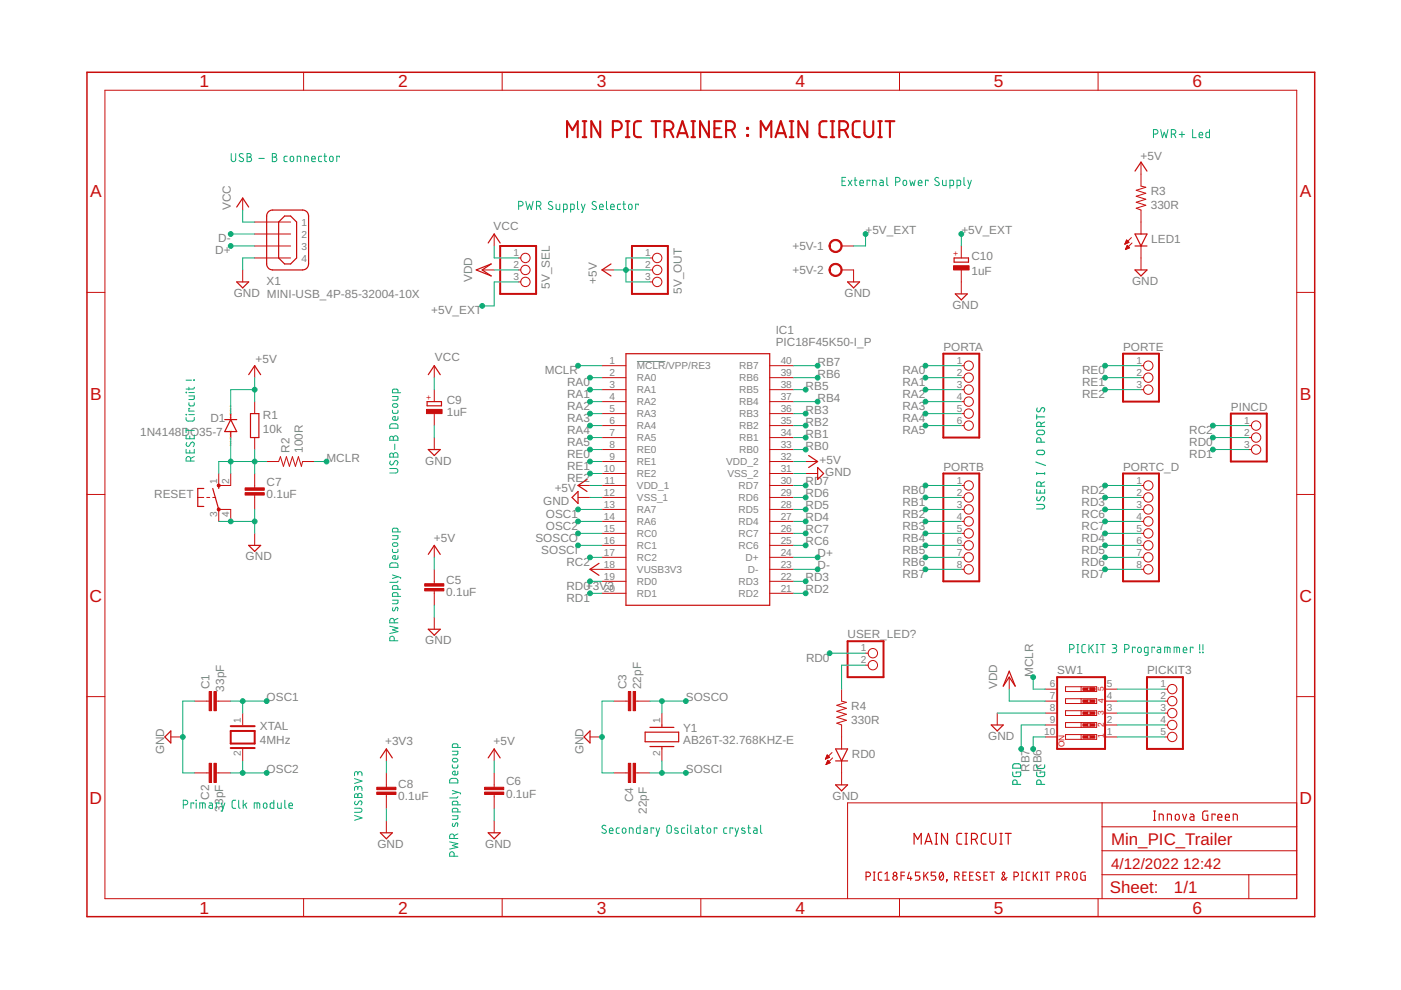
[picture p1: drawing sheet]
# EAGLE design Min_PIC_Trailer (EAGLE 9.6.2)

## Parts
5V_OUT  PINHD-1X3  [1X03]
5V_SEL  PINHD-1X3  [1X03]
+5V  AK500/2  [AK500/2]
C1  33pF  C-EUC0805  [C0805]
C2  33pF  C-EUC0805  [C0805]
C3  22pF  C-EUC0805K  [C0805K]
C4  22pF  C-EUC0805K  [C0805K]
C5  0.1uF  C-EUC0805  [C0805]
C6  0.1uF  C-EUC0805  [C0805]
C7  0.1uF  C-EUC0805  [C0805]
C8  0.1uF  C-EUC0805  [C0805]
C9  1uF  CPOL-EUE2.5-6  [E2,5-6]
C10  1uF  CPOL-EUE2.5-6  [E2,5-6]
D1  1N4148DO35-7  [DO35-7]
IC1  PIC18F45K50-I_P  [DIP1543W58P254L5175H635Q40N]
LED1  LEDCHIP-LED0805  [CHIP-LED0805]
PICKIT3  PINHD-1X5/90  [1X05/90]
PINCD  PINHD-1X3  [1X03]
PORTA  PINHD-1X6  [1X06]
PORTB  PINHD-1X8  [1X08]
PORTC_D  PINHD-1X8  [1X08]
PORTE  PINHD-1X3  [1X03]
R1  10k  R-EU_R0805  [R0805]
R2  100R  R-US_R0805W  [R0805W]
R3  330R  R-US_R0805  [R0805]
R4  330R  R-US_R0805  [R0805]
RD0  LEDCHIP-LED0805  [CHIP-LED0805]
RESET  10-XX  [B3F-10XX]
SW1  SW_DIP-5  [EDG-05]
USER_LED?  PINHD-1X2  [1X02]
X1  MINI-USB_4P-85-32004-10X  [85-32004-10X]
XTAL  4MHz  XTAL/S  [QS]
Y1  AB26T-32.768KHZ-E  [AB26T32768KHZE]

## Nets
+3V3: C8.1 IC1.18(VUSB3V3)
+5V: 5V_OUT.1 5V_OUT.2 5V_OUT.3 C5.1 C6.1 D1.C IC1.11(VDD_1) IC1.32(VDD_2) R1.2 R3.2
+5V_EXT: 5V_SEL.3 +5V.1 C10.+
D+: IC1.24(D+) X1.3
D-: IC1.23(D-) X1.2
GND: +5V.2 C1.1 C2.1 C3.1 C4.1 C5.2 C6.2 C7.2 C8.2 C9.- C10.- IC1.12(VSS_1) IC1.31(VSS_2) LED1.C RD0.C RESET.3(P) RESET.4(P1) SW1.8 X1.4
MCLR: IC1.1(!MCLR!/VPP/RE3) R2.2 SW1.6
N$1: C7.1 D1.A R1.1 R2.1 RESET.1(S) RESET.2(S1)
N$2: PICKIT3.1 SW1.5
N$3: PICKIT3.2 SW1.4
N$4: PICKIT3.3 SW1.3
N$5: PICKIT3.4 SW1.2
N$6: PICKIT3.5 SW1.1
N$7: LED1.A R3.1
N$8: R4.1 RD0.A
N$9: R4.2 USER_LED?.2
OSC1: C1.2 IC1.13(RA7) XTAL.1
OSC2: C2.2 IC1.14(RA6) XTAL.2
RA0: IC1.2(RA0) PORTA.1
RA1: IC1.3(RA1) PORTA.2
RA2: IC1.4(RA2) PORTA.3
RA3: IC1.5(RA3) PORTA.4
RA4: IC1.6(RA4) PORTA.5
RA5: IC1.7(RA5) PORTA.6
RB0: IC1.33(RB0) PORTB.1
RB1: IC1.34(RB1) PORTB.2
RB2: IC1.35(RB2) PORTB.3
RB3: IC1.36(RB3) PORTB.4
RB4: IC1.37(RB4) PORTB.5
RB5: IC1.38(RB5) PORTB.6
RB6: IC1.39(RB6) PORTB.7 SW1.10
RB7: IC1.40(RB7) PORTB.8 SW1.9
RC2: IC1.17(RC2) PINCD.1
RC6: IC1.25(RC6) PORTC_D.3
RC7: IC1.26(RC7) PORTC_D.4
RD0: IC1.19(RD0) PINCD.2 USER_LED?.1
RD1: IC1.20(RD1) PINCD.3
RD2: IC1.21(RD2) PORTC_D.1
RD3: IC1.22(RD3) PORTC_D.2
RD4: IC1.27(RD4) PORTC_D.5
RD5: IC1.28(RD5) PORTC_D.6
RD6: IC1.29(RD6) PORTC_D.7
RD7: IC1.30(RD7) PORTC_D.8
RE0: IC1.8(RE0) PORTE.1
RE1: IC1.9(RE1) PORTE.2
RE2: IC1.10(RE2) PORTE.3
SOSCI: C4.2 IC1.16(RC1) Y1.2
SOSCO: C3.2 IC1.15(RC0) Y1.1
VCC: 5V_SEL.1 C9.+ X1.1
VDD: 5V_SEL.2 SW1.7

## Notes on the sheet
- MIN PIC TRAINER : MAIN CIRCUIT | PWR+ Led
- USB - B connector
- External Power Supply
- PWR Supply Selector
- RESET Circuit !
- USB-B Decoup
- USER I / O PORTS
- PWR supply Decoup
- PICKIT 3 Programmer !!
- PGD | PGC
- Primary Clk module
- VUSB3V3 | Innova Green
- Secondary Oscilator crystal
- MAIN CIRCUIT
- PWR supply Decoup
- PIC18F45K50, REESET & PICKIT PROG
